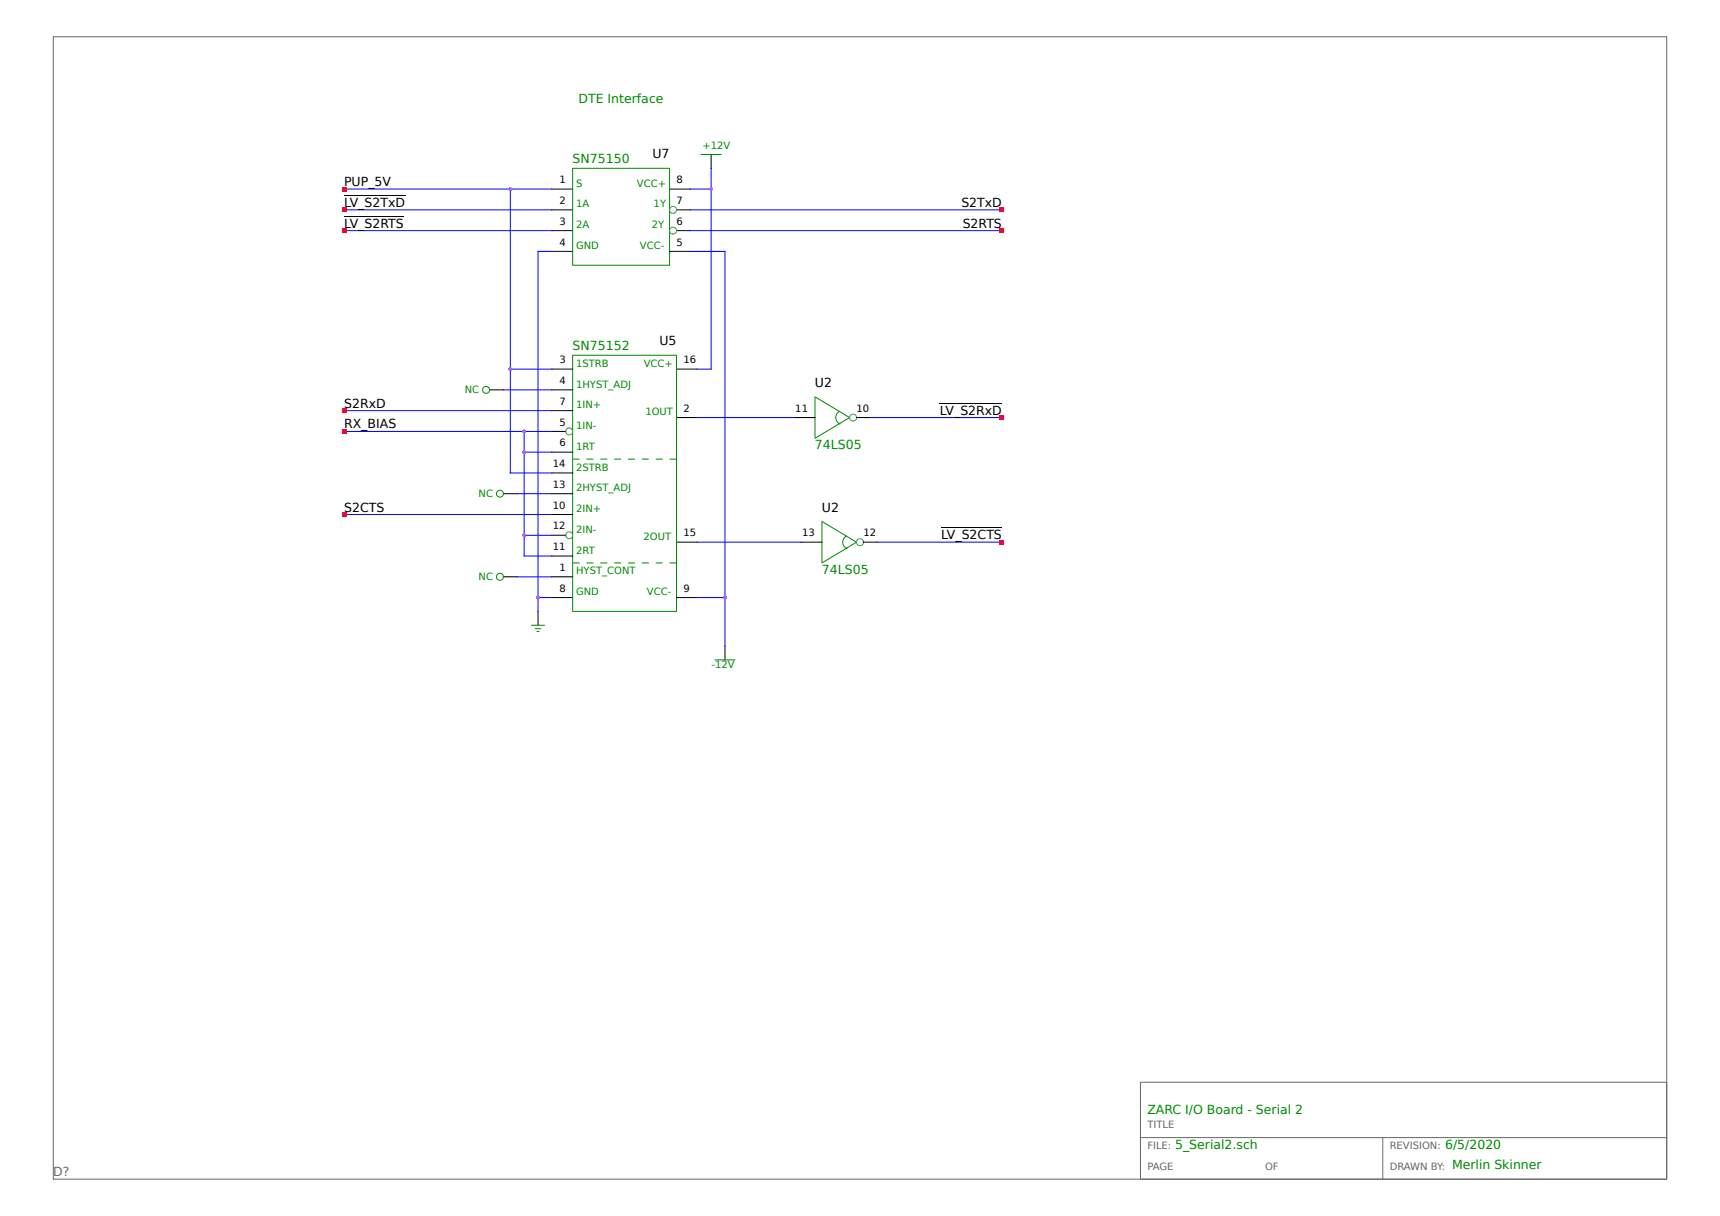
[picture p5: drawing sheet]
<svg xmlns="http://www.w3.org/2000/svg" width="297mm" height="210mm" viewBox="0 0 297 210" stroke-linecap="round" stroke-linejoin="round" font-family="sans-serif">
<path d="M9.2 6.3h278.6v197.3h-278.6zM196.9 186.9h90.9v16.7h-90.9zM196.9 196.5h90.9M238.8 196.5v7.1" fill="none" stroke="#666" stroke-width=".17"/>
<g fill="none" stroke="#000" stroke-width=".17">
<path d="M59.4 33.8h10.6M59.4 37.3h10.3M95.3 32.7h3.6M95.3 36.2h3.6M95.3 39.8h3.6M115.6 32.7h3.6M116.8 36.2h2.4M116.8 39.8h2.4M122.8 26.7v2.4M95.3 43.4h3.6M115.6 43.4h3.6M84.5 67.3h2.4"/>
<path d="M95.3 63.7h3.6M95.3 67.3h3.6M95.3 70.9h3.6M95.3 74.5h2.4M95.3 78.1h3.6M116.8 63.7h3.6M116.8 72.1h3.6M137.1 72.1h3.6M147.9 72.1h2.4M162.3 69.6h10.7M86.9 85.3h2.4M86.9 99.6h2.4"/>
<path d="M95.3 81.7h3.6M95.3 85.3h3.6M95.3 88.9h3.6M95.3 92.4h2.4M95.3 96h3.6M95.3 99.6h3.6M116.8 93.6h3.6M138.3 93.6h3.6M149.1 93.6h2.4M162.5 91.2h10.5M92.9 105.6v2.4M95.3 103.2h3.6"/>
<path d="M116.8 103.2h3.6M125.2 111.6v2.4"/>
</g>
<g fill="none" stroke="#008b00" stroke-width=".17">
<path d="M98.9 29.1h16.7v16.7h-16.7zM121 26.7h3.6M98.9 61.4h17.9v44.2h-17.9zM140.7 68.5l6 3.6-6 3.6zM145 71a1.2 1.2 0 0 0-.7 1.2 1.2 1.2 0 0 0 .8 1M141.9 90l6 3.6-6 3.6zM146.2 92.6a1.2 1.2 0 0 0-.7 1.1 1.2 1.2 0 0 0 .8 1.1M91.7 108h2.4M92.4 108.6h1M92.7 109.1h.4M123.4 114h3.6"/>
<circle cx="83.9" cy="67.3" r=".6"/>
<circle cx="86.3" cy="99.6" r=".6"/>
<circle cx="86.3" cy="85.3" r=".6"/>
</g>
<g fill="none" stroke="#008b8b" stroke-width=".17">
<circle cx="116.2" cy="39.8" r=".6"/>
<circle cx="116.2" cy="36.2" r=".6"/>
<circle cx="98.3" cy="74.5" r=".6"/>
<circle cx="147.3" cy="72.1" r=".6"/>
<circle cx="98.3" cy="92.4" r=".6"/>
<circle cx="148.5" cy="93.6" r=".6"/>
</g>
<path d="M98.9 79.3h17.9M98.9 97.2h17.9" fill="none" stroke="#008b00" stroke-width=".17" stroke-dasharray="1.2 1.2" stroke-linecap="butt"/>
<g fill="none" stroke="#00f" stroke-width=".17">
<path d="M59.4 32.7h35.9M59.4 36.2h35.9M59.4 39.8h35.9M88.1 32.7v49h7.2M119.2 32.7h3.6M119.2 36.2h53.8M119.2 39.8h53.8M122.8 29.1v34.6h-2.4M95.3 43.4h-2.4v62.2M119.2 43.4h6v68.2M59.4 70.9h35.9M59.4 74.5h35.9"/>
<path d="M86.9 67.3h8.4M88.1 63.7h7.2M90.5 78.1h4.8M90.5 74.5v21.5h4.8M120.4 72.1h16.7M150.3 72.1h22.7M59.4 88.9h35.9M89.3 85.3h6M89.3 99.6h6M90.5 92.4h4.8M120.4 93.6h17.9M151.5 93.6h21.5"/>
<path d="M92.9 103.2h2.4M120.4 103.2h4.8"/>
</g>
<g fill="#a020f0">
<path d="M125 103h.4l.1 .2-.1 .2h-.4l-.1-.2z"/>
<path d="M122.6 32.4h.4l.1 .3-.1 .2h-.4l-.1-.2z"/>
<path d="M92.7 103h.4l.1 .2-.1 .2h-.4l-.1-.2z"/>
<path d="M87.9 63.5h.4l.1 .2-.1 .3h-.4l-.1-.3z"/>
<path d="M87.9 32.4h.4l.1 .3-.1 .2h-.4l-.1-.2z"/>
</g>
<g fill="#f00">
<path d="M172.7 35.9h.7v.7h-.7z"/>
<path d="M172.7 39.5h.7v.7h-.7z"/>
<path d="M59.1 70.6h.7v.7h-.7z"/>
<path d="M59.1 88.5h.7v.7h-.7z"/>
</g>
<path d="M87.9 32.4h.4l.1 .3-.1 .2h-.4l-.1-.2z" fill="#a020f0"/>
<g fill="#f00">
<path d="M59.1 32.3h.7v.7h-.7z"/>
<path d="M59.1 35.9h.7v.7h-.7z"/>
<path d="M59.1 39.5h.7v.7h-.7z"/>
<path d="M172.7 71.8h.7v.7h-.7z"/>
<path d="M172.7 93.3h.7v.7h-.7z"/>
</g>
<path d="M90.3 74.3h.4l.1 .2-.1 .2h-.4l-.1-.2z" fill="#a020f0"/>
<path d="M59.1 74.1h.7v.8h-.7z" fill="#f00"/>
<g fill="#a020f0">
<path d="M90.3 77.9h.4l.1 .2-.1 .2h-.4l-.1-.2z"/>
<path d="M90.3 74.3h.4l.1 .2-.1 .2h-.4l-.1-.2z"/>
<path d="M90.3 92.2h.4l.1 .2-.1 .3h-.4l-.1-.3z"/>
</g>
<g font-size="2.2" fill="#008b00">
<text x="99.9" y="17.8">DTE Interface</text>
<text x="98.9" y="28.1">SN75150</text>
<text x="98.9" y="60.4">SN75152</text>
<text x="140.7" y="77.6">74LS05</text>
<text x="141.9" y="99.1">74LS05</text>
<text x="198.1" y="192.4">ZARC I/O Board - Serial 2</text>
<text x="202.9" y="198.3">5_Serial2.sch</text>
<text x="249.5" y="198.3">6/5/2020</text>
<text x="250.7" y="201.9">Merlin Skinner</text>
</g>
<g font-size="2.2">
<text x="112.7" y="27.4">U7</text>
<text x="59.4" y="32.1">PUP_5V</text>
<text x="59.4" y="35.7">LV_S2TxD</text>
<text x="166" y="35.7">S2TxD</text>
<text x="59.4" y="39.3">LV_S2RTS</text>
<text x="166.2" y="39.3">S2RTS</text>
<text x="113.9" y="59.6">U5</text>
<text x="59.4" y="70.4">S2RxD</text>
<text x="140.7" y="66.8">U2</text>
<text x="162.3" y="71.6">LV_S2RxD</text>
<text x="59.4" y="74">RX_BIAS</text>
<text x="59.4" y="88.3">S2CTS</text>
<text x="141.9" y="88.3">U2</text>
<text x="162.5" y="93.1">LV_S2CTS</text>
</g>
<text font-size="2.2" fill="#666" x="9.2" y="203.1">D?</text>
<g font-size="1.7" fill="#008b00">
<text x="121.3" y="25.7">+12V</text>
<text x="99.5" y="32.2">S</text>
<text x="99.5" y="35.8">1A</text>
<text x="110" y="32.2">VCC+</text>
<text x="112.9" y="35.8">1Y</text>
<text x="99.5" y="39.4">2A</text>
<text x="112.6" y="39.4">2Y</text>
<text x="99.5" y="43">GND</text>
<text x="110.5" y="43">VCC-</text>
<text x="99.5" y="63.3">1STRB</text>
<text x="111.2" y="63.3">VCC+</text>
<text x="80.2" y="67.9">NC</text>
<text x="99.5" y="66.9">1HYST_ADJ</text>
<text x="99.5" y="70.5">1IN+</text>
<text x="111.4" y="71.7">1OUT</text>
<text x="99.5" y="74.1">1IN-</text>
<text x="99.5" y="77.7">1RT</text>
<text x="99.5" y="81.3">2STRB</text>
<text x="82.6" y="85.9">NC</text>
<text x="99.5" y="84.9">2HYST_ADJ</text>
<text x="99.5" y="88.4">2IN+</text>
<text x="99.5" y="92">2IN-</text>
<text x="99.5" y="95.6">2RT</text>
<text x="111.1" y="93.2">2OUT</text>
<text x="82.6" y="100.2">NC</text>
<text x="99.5" y="99.2">HYST_CONT</text>
<text x="99.5" y="102.8">GND</text>
<text x="111.7" y="102.8">VCC-</text>
<text x="122.9" y="115.3">-12V</text>
</g>
<g font-size="1.7">
<text x="96.6" y="31.6">1</text>
<text x="96.6" y="35.2">2</text>
<text x="116.8" y="31.6">8</text>
<text x="116.8" y="35.2">7</text>
<text x="96.6" y="38.8">3</text>
<text x="116.8" y="38.8">6</text>
<text x="96.6" y="42.4">4</text>
<text x="116.8" y="42.4">5</text>
<text x="96.6" y="62.7">3</text>
<text x="118" y="62.7">16</text>
<text x="96.6" y="66.3">4</text>
<text x="96.6" y="69.9">7</text>
<text x="118" y="71.1">2</text>
<text x="137.3" y="71.1">11</text>
<text x="147.9" y="71.1">10</text>
<text x="96.6" y="73.5">5</text>
<text x="96.6" y="77.1">6</text>
<text x="95.5" y="80.7">14</text>
<text x="95.5" y="84.3">13</text>
<text x="95.5" y="87.8">10</text>
<text x="95.5" y="91.4">12</text>
<text x="95.5" y="95">11</text>
<text x="118" y="92.6">15</text>
<text x="138.5" y="92.6">13</text>
<text x="149.1" y="92.6">12</text>
<text x="96.6" y="98.6">1</text>
<text x="96.6" y="102.2">8</text>
<text x="118" y="102.2">9</text>
</g>
<g font-size="1.7" fill="#666">
<text x="198.1" y="194.9">TITLE</text>
<text x="198.1" y="198.4">FILE:</text>
<text x="198.1" y="202">PAGE</text>
<text x="218.4" y="202">OF</text>
<text x="240" y="198.4">REVISION:</text>
<text x="240" y="202">DRAWN BY:</text>
</g>
</svg>
